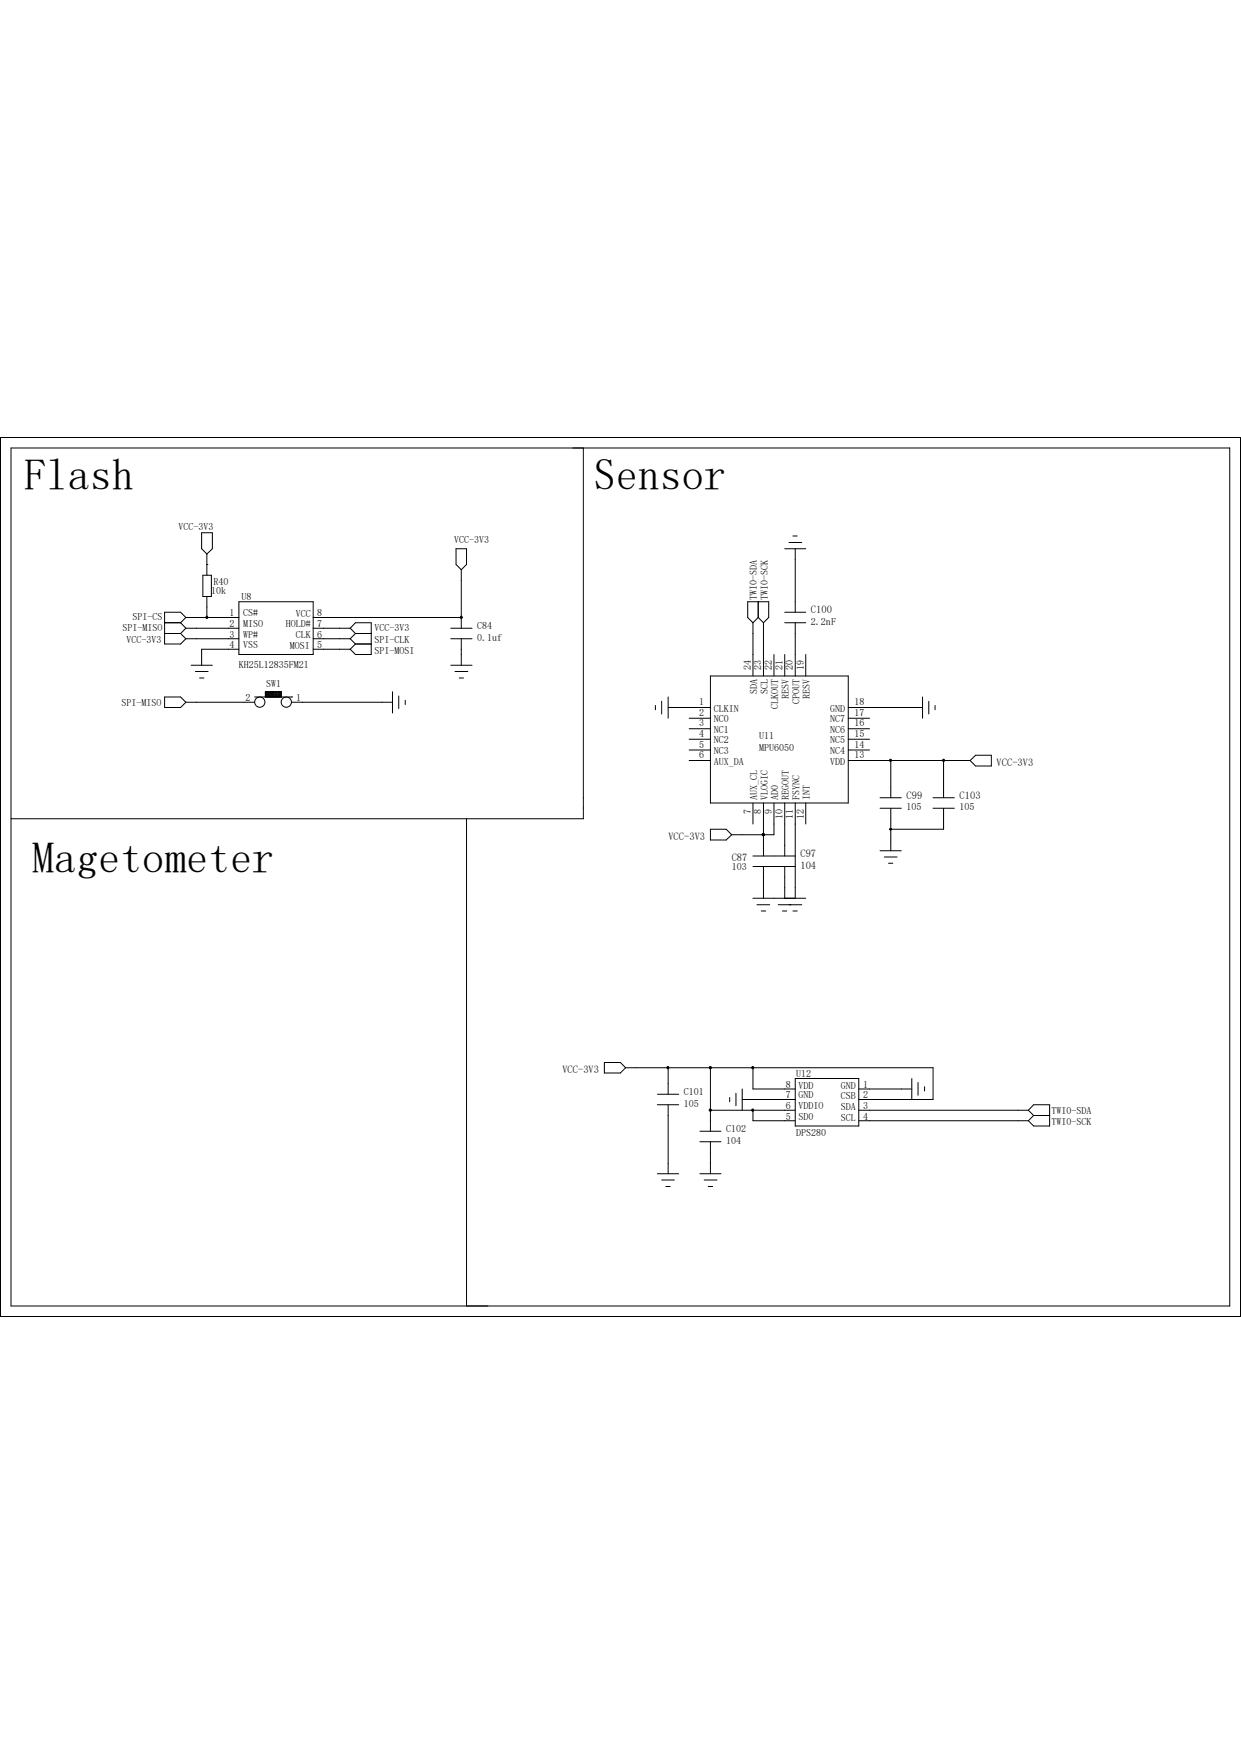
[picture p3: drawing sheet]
<svg xmlns="http://www.w3.org/2000/svg" width="210mm" height="297mm" viewBox="0 0 210 297" stroke-linecap="round" stroke-linejoin="round" font-family="sans-serif">
<g fill="none" stroke="#000" stroke-width=".17">
<path d="M.1 74.1h209.8v148.8h-209.8zM1.9 75.9h206.2v145.2h-206.2zM98.7 75.9v62.7h-96.8M34.1 90.2h1.8v2.7l-.9 .9-.9-.9zM34.3 97.4h1.5v3.6h-1.5zM35 95.6h.1M35 93.8v3.6M77.2 92.9h1.8v2.7l-.9 .9-.9-.9zM78.1 96.5v9.9M132.8 92.9h3.6M133.5 91.9h2.2M134.2 90.8h.7"/>
<path d="M134.6 92.9v10.8M27.9 118h2.7l.9 .9-.9 .9h-2.7zM27.9 105.5h2.7M27.9 107.3h2.7M30.6 105.5l.9 .9M30.6 107.3l.9 .9M31.5 104.6h8.9M31.5 106.4h8.9M31.5 108.2h8.9M31.5 118.9h11.6M31.5 104.6l-.9-.9h-2.7v5.4h2.7l.9-.9M31.5 104.6l-.9 .9"/>
<path d="M31.5 106.4l-.9 .9M32.3 112.6h3.6M33.1 113.7h2.1M33.8 114.8h.7M35 101v3.6M40.4 101.9h12.6v8.9h-12.6zM40.4 109.9h-6.3v2.7M43.1 118h6.3M44.9 118v-.9h2.7v.9M44.9 117.9h2.7M44.9 117.7h2.7M44.9 117.5h2.7"/>
<path d="M44.9 117.3h2.7M45.1 117.1v.9M45.3 117.1v.9M45.4 117.1v.9M45.6 117.1v.9M45.8 117.1v.9M46 117.1v.9M46.1 117.1v.9M46.3 117.1v.9M46.5 117.1v.9M46.7 117.1v.9M46.9 117.1v.9"/>
<path d="M47.1 117.1v.9M47.2 117.1v.9M47.4 117.1v.9M49.4 118h.1M49.4 118.9h17M53 104.6h25.1M53 106.4h6.3M53 108.2h6.3M53 109.9h6.3M59.3 106.4l.9-.9h2.6v5.3h-2.6l-.9-.9M59.3 108.2l.9 .9M59.3 106.4l.9 .9"/>
<path d="M60.2 107.3h2.6M60.2 109.1h2.6M60.2 109.1l-.9 .8M60.2 107.3l-.9 .9M66.4 117.1v3.6M67.5 117.9v2.1M68.6 118.6v.7M76.3 106.4h3.6M76.3 108.2h3.6M76.3 112.6h3.6M77 113.7h2.2M77.7 114.8h.7"/>
<path d="M78.1 104.6h.1M78.1 108.2v4.4M110.9 119.5v.7M112 118.7v2.2M113.1 119.8h7.1M113.1 118v3.6M120.2 114.5h23.4v21.5h-23.4zM127.4 105.5l-.9-.9v-2.7h3.6v2.7l-.9 .9M127.4 105.5v9M128.3 101.9v2.7M128.3 104.6l.9 .9M128.3 104.6l-.9 .9"/>
<path d="M129.2 105.5v9M131 110.8v3.7M132.8 110.8v3.7M132.8 103.7h3.6M132.8 105.5h3.6M134.6 105.5v9M136.4 110.8v3.7M143.6 119.8h12.5M156.1 118v3.6M157.2 118.7v2.2M158.2 119.5v.7M79 138.6v82.5"/>
<path d="M116.6 121.6h3.6M116.6 123.4h3.6M116.6 125.2h3.6M116.6 127h3.6M116.6 128.8h3.6M127.4 136v3.5M129.2 136v8.9M131 136v5.4h-7.2M132.8 136v8.9M134.6 136v16.1M136.4 136v3.5M143.6 121.6h3.6"/>
<path d="M143.6 123.4h3.6M143.6 125.2h3.6M143.6 127h3.6M143.6 128.8h20.6M148.9 135.1h3.6M148.9 136.9h3.6M150.7 128.8v6.3M150.7 136.9v7.2M157.9 135.1h3.6M157.9 136.9h3.6M159.7 128.8h.1M159.7 128.8v6.3"/>
<path d="M159.7 136.9v3.5h-9M164.2 128.8l.9-.9h2.7v1.8h-2.7zM120.2 140.4h2.7l.9 1-.9 .8h-2.7zM127.4 144.9h7.2M127.4 146.7h7.2M127.4 152.1h9M128.1 153.2h2.2M128.8 154.3h.8M129.2 141.4h.1M129.2 146.7v5.4M131.7 153.2h4M132.4 154.3h.7"/>
<path d="M132.8 146.7v5.4M134.2 154.3h.7M148.9 144.1h3.6M149.6 145.1h2.2M150.4 146.2h.7M102.3 179.9h2.7l.9 .9-.9 .9h-2.7zM105.9 180.8h52v5.4h-12.6M111.3 185.3h3.6M111.3 187.1h3.6M111.3 198.8h3.6M112 199.8h2.1M113.1 180.8v4.5"/>
<path d="M113.1 187.1v11.7M118.4 191.6h3.6M118.4 193.3h3.6M118.4 198.8h3.6M119.2 199.8h2.1M120.2 180.8v10.8M120.2 193.3v5.5M120.2 188h14.4M123.5 185.8v.8M124.5 185.1v2.1M125.6 186.2h9M125.6 184.4v3.6"/>
<path d="M127.4 180.8v3.6h7.2M127.4 188v1.8h7.2M134.6 182.6h10.7v8.1h-10.7zM145.3 184.4h9M145.3 188h28.7M145.3 189.8h28.7M154.3 182.6v3.6M155.4 183.3v2.2M156.5 184v.7M174 188l.9-.9h2.7v3.6h-2.7l-.9-.9M174 188l.9 .9M174.9 188.9h2.7"/>
<path d="M174.9 188.9l-.9 .9M112.7 200.9h.7M119.8 200.9h.8"/>
<circle cx="44" cy="118.9" r=".87"/>
<circle cx="48.5" cy="118.9" r=".87"/>
</g>
<g fill="#000" stroke="#000" stroke-width=".17">
<path d="M150.6 140.3h.2v.2h-.2z" fill-rule="evenodd"/>
<circle cx="35" cy="104.5" r=".18"/>
<circle cx="78.1" cy="104.5" r=".18"/>
<circle cx="150.7" cy="128.7" r=".18"/>
<circle cx="159.7" cy="128.7" r=".18"/>
<circle cx="129.2" cy="141.3" r=".19"/>
<circle cx="113" cy="180.8" r=".18"/>
<circle cx="120.2" cy="188" r=".19"/>
<circle cx="120.2" cy="180.8" r=".19"/>
<circle cx="127.4" cy="180.8" r=".18"/>
<circle cx="127.4" cy="188" r=".18"/>
</g>
<g font-size="7.5">
<text x="4" y="83.1">Flash</text>
<text x="100.5" y="83.1">Sensor</text>
<text x="5.4" y="147.8">Magetometer</text>
</g>
<g font-size="1.8">
<text x="137.2" y="103.8">C100</text>
<text x="168.7" y="129.7">VCC-3V3</text>
<text x="153.4" y="135.3">C99</text>
<text x="162.4" y="135.3">C103</text>
<text x="113.1" y="142.2">VCC-3V3</text>
<text x="123.8" y="145.8">C87</text>
<text x="135.5" y="145.1">C97</text>
<text x="135.5" y="147.2">104</text>
<text x="95.2" y="181.7">VCC-3V3</text>
</g>
<g font-size="1.7">
<text x="30.2" y="89.7">VCC-3V3</text>
<text x="76.8" y="92">VCC-3V3</text>
<text x="35.7" y="100.6">10k</text>
<text x="36.1" y="99">R40</text>
<text x="40.9" y="101.7">U8</text>
<text x="128.1" y="101.7" transform="rotate(-90 128.1 101.7)">TWI0-SDA</text>
<text x="129.9" y="101.5" transform="rotate(-90 129.9 101.5)">TWI0-SCK</text>
<text x="20.7" y="106.9">SPI-MISO</text>
<text x="22.4" y="104.9">SPI-CS</text>
<text x="38.9" y="104.4">1</text>
<text x="38.9" y="106.2">2</text>
<text x="38.9" y="108">3</text>
<text x="41.1" y="106.2">MISO</text>
<text x="41.1" y="104.4">CS#</text>
<text x="41.1" y="108">WP#</text>
<text x="48.4" y="106.2">HOLD#</text>
<text x="50.1" y="108">CLK</text>
<text x="50.1" y="104.6">VCC</text>
<text x="53.7" y="108">6</text>
<text x="53.7" y="106.2">7</text>
<text x="53.7" y="104.4">8</text>
<text x="63.4" y="106.9">VCC-3V3</text>
<text x="80.8" y="106.6">C84</text>
<text x="137.2" y="105.8">2.2nF</text>
<text x="21.4" y="108.9">VCC-3V3</text>
<text x="38.9" y="109.8">4</text>
<text x="40.4" y="113.2">KH25L12835FM2l</text>
<text x="41.1" y="109.8">VSS</text>
<text x="49" y="110">MOSI</text>
<text x="53.7" y="109.8">5</text>
<text x="63.4" y="110.8">SPI-MOSI</text>
<text x="63.4" y="108.9">SPI-CLK</text>
<text x="80.8" y="108.5">0.1uf</text>
<text x="127" y="113.4" transform="rotate(-90 127 113.4)">24</text>
<text x="128.8" y="113.4" transform="rotate(-90 128.8 113.4)">23</text>
<text x="130.6" y="113.4" transform="rotate(-90 130.6 113.4)">22</text>
<text x="132.4" y="113.4" transform="rotate(-90 132.4 113.4)">21</text>
<text x="134.2" y="113.4" transform="rotate(-90 134.2 113.4)">20</text>
<text x="136" y="113.4" transform="rotate(-90 136 113.4)">19</text>
<text x="20.6" y="119.6">SPI-MISO</text>
<text x="41.5" y="118.7">2</text>
<text x="45" y="116.4">SW1</text>
<text x="50.1" y="118.7">1</text>
<text x="118.3" y="119.5">1</text>
<text x="128.1" y="117.5" transform="rotate(-90 128.1 117.5)">SDA</text>
<text x="129.9" y="117.5" transform="rotate(-90 129.9 117.5)">SCL</text>
<text x="133.5" y="118.4" transform="rotate(-90 133.5 118.4)">RESV</text>
<text x="135.3" y="119.2" transform="rotate(-90 135.3 119.2)">CPOUT</text>
<text x="137.1" y="118.4" transform="rotate(-90 137.1 118.4)">RESV</text>
<text x="144.6" y="119.5">18</text>
<text x="118.3" y="121.2">2</text>
<text x="118.3" y="123">3</text>
<text x="118.3" y="124.8">4</text>
<text x="120.8" y="120.5">CLKIN</text>
<text x="120.8" y="122.3">NC0</text>
<text x="120.8" y="124.1">NC1</text>
<text x="120.8" y="125.9">NC2</text>
<text x="128.5" y="125.2">U11</text>
<text x="131.7" y="120.1" transform="rotate(-90 131.7 120.1)">CLKOUT</text>
<text x="140.5" y="120.5">GND</text>
<text x="140.5" y="122.3">NC7</text>
<text x="140.5" y="124.1">NC6</text>
<text x="140.5" y="125.9">NC5</text>
<text x="144.6" y="121.2">17</text>
<text x="144.6" y="123">16</text>
<text x="144.6" y="124.8">15</text>
<text x="118.3" y="126.7">5</text>
<text x="118.3" y="128.4">6</text>
<text x="120.8" y="127.7">NC3</text>
<text x="120.8" y="129.5">AUX_DA</text>
<text x="128.5" y="127.2">MPU6050</text>
<text x="140.5" y="127.7">NC4</text>
<text x="140.5" y="129.5">VDD</text>
<text x="144.6" y="126.7">14</text>
<text x="144.6" y="128.4">13</text>
<text x="127" y="137.9" transform="rotate(-90 127 137.9)">7</text>
<text x="128.1" y="135.4" transform="rotate(-90 128.1 135.4)">AUX_CL</text>
<text x="128.8" y="137.9" transform="rotate(-90 128.8 137.9)">8</text>
<text x="129.9" y="135.4" transform="rotate(-90 129.9 135.4)">VLOGIC</text>
<text x="130.6" y="137.9" transform="rotate(-90 130.6 137.9)">9</text>
<text x="131.7" y="135.4" transform="rotate(-90 131.7 135.4)">AD0</text>
<text x="133.5" y="135.4" transform="rotate(-90 133.5 135.4)">REGOUT</text>
<text x="135.3" y="135.4" transform="rotate(-90 135.3 135.4)">FSYNC</text>
<text x="137.1" y="135.4" transform="rotate(-90 137.1 135.4)">INT</text>
<text x="153.4" y="137.2">105</text>
<text x="162.4" y="137.2">105</text>
<text x="132.4" y="138.7" transform="rotate(-90 132.4 138.7)">10</text>
<text x="134.2" y="138.7" transform="rotate(-90 134.2 138.7)">11</text>
<text x="136" y="138.7" transform="rotate(-90 136 138.7)">12</text>
<text x="123.8" y="147.3">103</text>
<text x="115.7" y="185.5">C101</text>
<text x="133" y="184.2">8</text>
<text x="134.7" y="182.4">U12</text>
<text x="135.1" y="184.4">VDD</text>
<text x="142.3" y="184.4">GND</text>
<text x="146" y="184.2">1</text>
<text x="115.7" y="187.5">105</text>
<text x="122.9" y="191.8">C102</text>
<text x="133" y="186">7</text>
<text x="133" y="187.8">6</text>
<text x="133" y="189.6">5</text>
<text x="135.1" y="187.8">VDDIO</text>
<text x="135.1" y="186">GND</text>
<text x="135.1" y="189.6">SD0</text>
<text x="142.3" y="189.8">SCL</text>
<text x="142.3" y="188">SDA</text>
<text x="142.3" y="186.2">CSB</text>
<text x="146" y="187.8">3</text>
<text x="146" y="186">2</text>
<text x="146.1" y="189.6">4</text>
<text x="178" y="188.7">TWI0-SDA</text>
<text x="178" y="190.5">TWI0-SCK</text>
<text x="122.9" y="193.7">104</text>
<text x="134.7" y="192.3">DPS280</text>
</g>
</svg>
